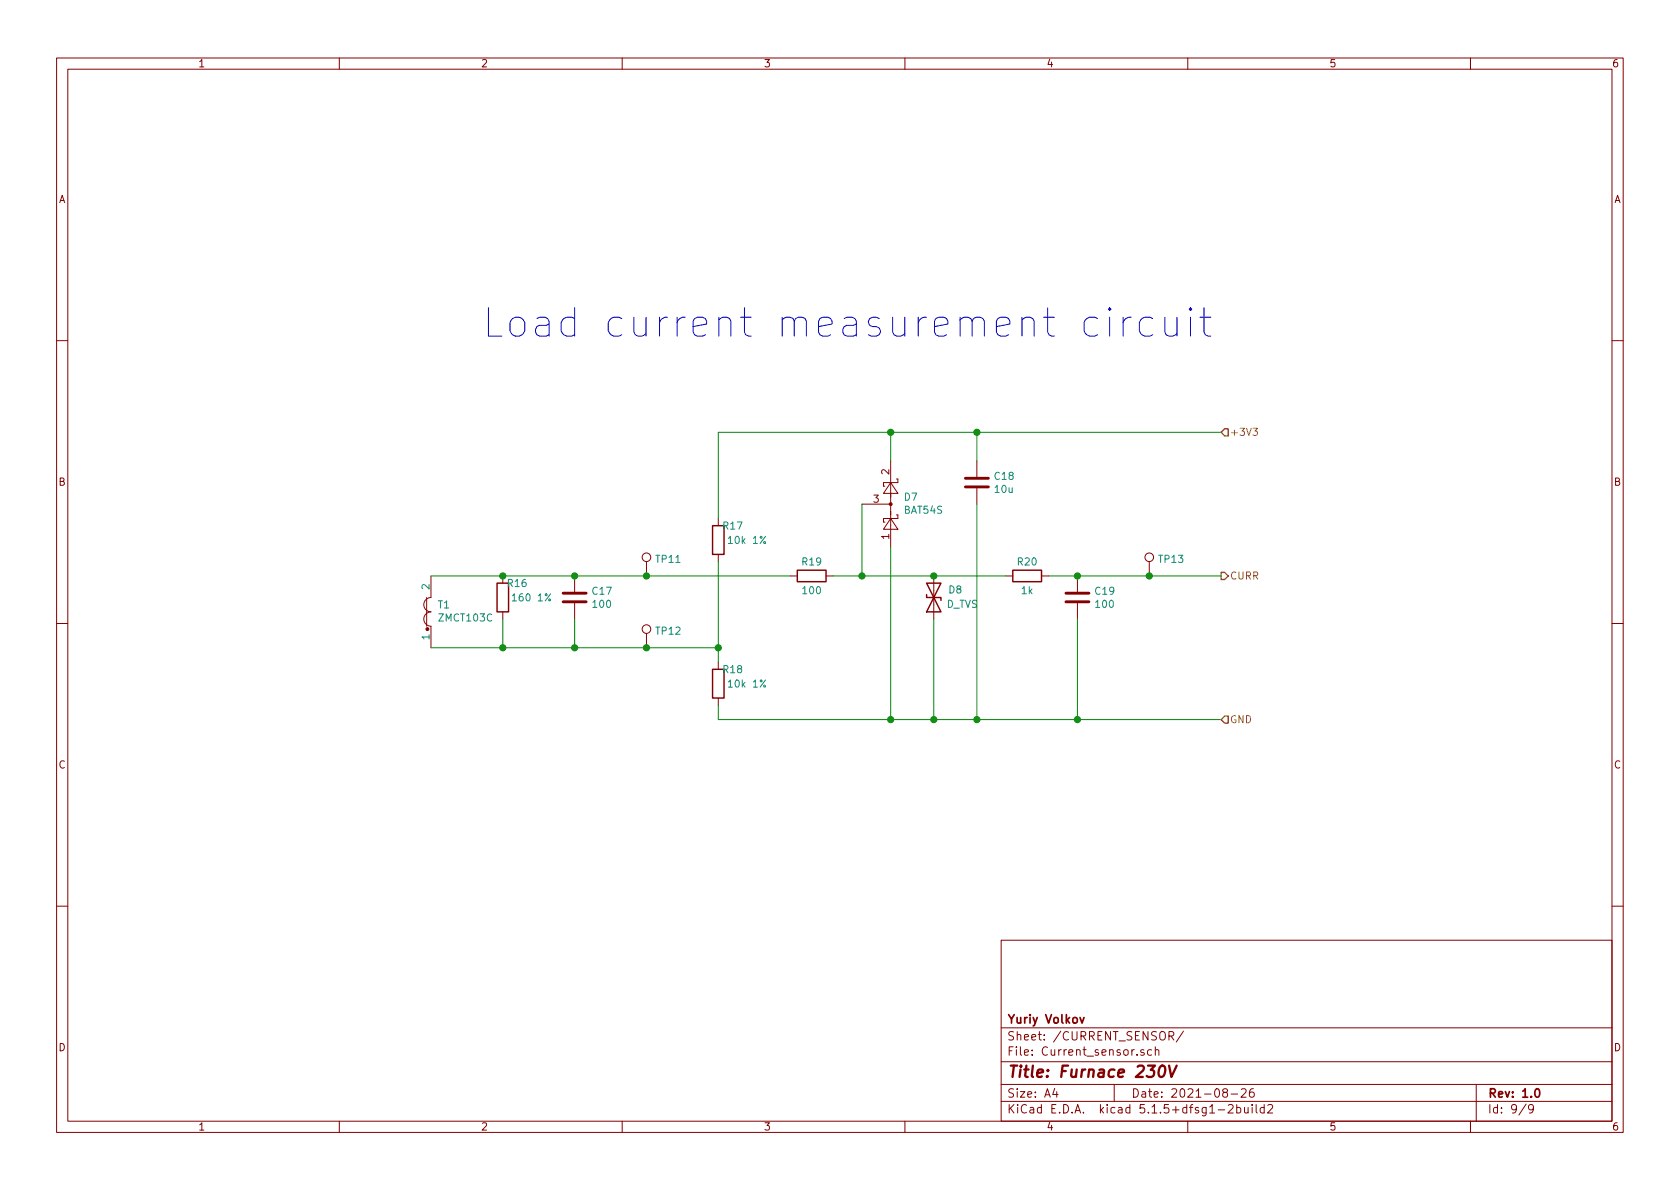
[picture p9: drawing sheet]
<svg xmlns="http://www.w3.org/2000/svg" width="297mm" height="210mm" viewBox="0 0 297 210" stroke-linecap="round" stroke-linejoin="round" font-family="sans-serif">
<g fill="none" stroke="#840000" stroke-width=".18">
<path d="M10 10.3h277v189.9h-277zM12 12.2h273v186.1h-273zM60 10.3v1.9M110 10.3v1.9M160 10.3v1.9M210 10.3v1.9M260 10.3v1.9M10 60.2h2M285 60.2h2M114.3 99.3v2.5M127 91.7v1.3M127 98v1.3"/>
<path d="M152.4 89.1h5.1M157.5 91.7l1.2 1.9h-2.5zM157.5 85.3l1.2 1.9h-2.5zM157.5 81.5v15.3M158.5 91.1h.2v.6h-2.5v.6h.3M158.5 84.7h.2v.6h-2.5v.7h.3M172.7 81.5v2.8M172.7 86.4v2.7M203.2 99.3v2.5M10 110.3h2M75.4 105.7v5M76.2 101.8v3.9a1.27 1.27 0 0 0-1.3 1.2 1.27 1.27 0 0 0 1.3 1.3 1.27 1.27 0 0 0-1.3 1.3 1.27 1.27 0 0 0 1.3 1.2v3.8"/>
<path d="M88.9 101.8v1.3M88.9 108.2v1.3M101.6 101.8v2.8M101.6 106.7v2.8M114.3 112v2.5M127 117.1v1.3M139.7 101.8h1.3M146 101.8h1.3M165.1 101.8v7.7M177.8 101.8h1.3M184.1 101.8h1.3M190.5 101.8v2.8"/>
<path d="M190.5 106.7v2.8M285 110.3h2M127 123.4v1.3M10 160.2h2M177 166.3h108v32h-108zM285 160.2h2M60 198.3v1.9M110 198.3v1.9M160 198.3v1.9M177 194.8h108M177 191.8h108M177 187.8h108"/>
<path d="M177 181.8h108M186.5 192.5l-.4 1h1M186.8 193v1M197 191.8v3M202.3 185.7a.37 .37 0 0 0-.6 .1l.1 .2 .5 .2v.1l-.2 .3-.4-.1M203.6 185.7l-.4-.1-.3 .3 .1 .6 .2 .1 .4-.1M204.3 185.7a.37 .37 0 0 1 .6 .1v.8M204.3 185.1v1.5M206.7 183.2l.7-.1 .1-.2v-.3l-.2-.2h-.6v1.5M207 183.2l.5 .7M209.2 182.3l-1.2 2M210 198.3v1.9"/>
<path d="M215.4 196.3h1.1M216.5 193.2l-.3-.3 .1-.2a.48 .48 0 0 1 .6-.1l.1 .2-.1 .3-.6 .1a.48 .48 0 0 0 0 .7l.2 .1 .5-.1v-.4l-.2-.3M217.2 195.5l.2-.2h.4l.2 .5-.9 1h.9M217.7 193.5h1.1M218.7 195.9l.4-.1 .3 .3-.1 .6h-.6M218.7 195.3v1.5M219.5 192.7l.2-.2h.3l.3 .2v.3v.2l-.9 .8h.9M220 195.8l.1 .9 .3 .1 .3-.1M220.7 195.8v1M221.4 195.3v.2M221.4 195.8v1M221.6 192.5a.59 .59 0 0 0-.7 .7l.1 .7 .2 .1 .5-.1 .1-.5-.2-.2-.4-.1-.3 .3"/>
<path d="M222.1 195.3v1.3l.2 .2M223.5 195.9l-.4-.1-.3 .3 .1 .6 .2 .1 .4-.1M223.5 195.3v1.5M224.2 195.5l.2-.2h.3l.3 .5-.9 1h.9M260 198.3v1.9M261 191.8v6.5M269.8 195.2l-1.2 2M271.1 196l-.3 .3-.4-.1-.1-.2v-.4l.1-.2 .4-.1 .2 .2a1.19 1.19 0 0 1-.2 1.2l-.4 .1"/>
<circle cx="114.3" cy="98.5" r=".76"/>
<circle cx="203.2" cy="98.5" r=".76"/>
<circle cx="114.3" cy="111.2" r=".76"/>
</g>
<path d="M191 179.9l.3 1 .4-1M271.5 192.7l.2-.2a.81 .81 0 0 1 .6 .6 .81 .81 0 0 1-.3 .8l-.1 .1a.79 .79 0 0 1-.4-1.3z" fill="none" stroke="#840000" stroke-width=".3"/>
<path d="M205.2 188.6a.45 .45 0 0 1 .4-.2 .45 .45 0 0 1 .4 .4 1.15 1.15 0 0 1-.8 1.6l-.2-.1a1.5 1.5 0 0 1 .2-1.7zM206.7 188.4l.4 2 1-2" fill="none" stroke="#840000" stroke-width=".41"/>
<path d="M126 93h2v5h-2zM87.9 103.1h2v5.1h-2zM126 118.4h2v5h-2zM141 100.8h5v2.1h-5zM163.8 105.2v.5h2.6v.5M163.8 103.1h2.6l-2.6 5.1h2.6zM179.1 100.8h5v2.1h-5z" fill="none" stroke="#840000" stroke-width=".25"/>
<path d="M170.7 86.1h4.1M170.7 84.6h4.1M99.6 106.4h4M99.6 104.9h4M188.5 106.4h4M188.5 104.9h4" fill="none" stroke="#840000" stroke-width=".51"/>
<g fill="#840000" stroke="#840000" stroke-width=".18">
<circle cx="157.5" cy="89.1" r=".25"/>
<circle cx="75.6" cy="111.2" r=".25"/>
</g>
<g fill="none" stroke="#008400" stroke-width=".18">
<path d="M157.5 76.4v5.1M172.7 76.4v5.1M215.9 76.4h-88.9v15.3M127 99.3v17.8M152.4 89.1v12.7M157.5 96.8v30.4M172.7 89.1v38.1M76.2 101.8h63.5M76.2 114.5h50.8M88.9 109.5v5M101.6 109.5v5M147.3 101.8h30.5"/>
<path d="M165.1 109.5v17.7M185.4 101.8h30.5M190.5 109.5v17.7M127 124.7v2.5h88.9"/>
</g>
<path d="M215.9 76.4l.6-.6h.7v1.3h-.7zM215.9 101.2h.6l.7 .6-.7 .7h-.6zM216.5 126.6h.7v1.3h-.7l-.6-.7z" fill="none" stroke="#848400" stroke-width=".25"/>
<path d="M221.5 75.7h.8l-.4 .5 .4 .1v.6l-.2 .1-.6-.1" fill="none" stroke="#848400" stroke-width=".18"/>
<path d="M86.4 54.4v5h2.3M90.6 56.3a1.39 1.39 0 0 1 2.2 .7v1.5a1.36 1.36 0 0 1-1.3 1 1.36 1.36 0 0 1-1.3-1v-1.5zM94.9 56.3l.5-.2h1l.4 .2 .3 .5v2.6M97.1 57.3l-.5 .2h-1.2a.98 .98 0 0 0-.7 1 .98 .98 0 0 0 .7 .9h1.2l.5-.2M101.6 56.3a1.61 1.61 0 0 0-2.2 .3l-.2 .4v1.5l.2 .4a1.61 1.61 0 0 0 2.2 .3M206 56.1v2.6l.2 .5a1.36 1.36 0 0 0 1.9-.3M208.1 56.1v3.3M210.5 54.4l-.2 .3 .2 .2 .2-.2-.2-.3v.5M210.5 56.1v3.3M212.2 56.1h1.9M212.9 54.4v4.3l.2 .5 .5 .2h.5" fill="none" stroke="#0000c2" stroke-width=".18"/>
<g fill="#008400" stroke="#008400" stroke-width=".25">
<circle cx="88.9" cy="114.5" r=".51"/>
<circle cx="127" cy="114.5" r=".51"/>
<circle cx="114.3" cy="114.5" r=".51"/>
<circle cx="165.1" cy="101.8" r=".51"/>
<circle cx="88.9" cy="101.8" r=".51"/>
<circle cx="190.5" cy="127.2" r=".51"/>
<circle cx="101.6" cy="114.5" r=".51"/>
<circle cx="152.4" cy="101.8" r=".51"/>
<circle cx="172.7" cy="127.2" r=".51"/>
<circle cx="165.1" cy="127.2" r=".51"/>
<circle cx="172.7" cy="76.4" r=".51"/>
<circle cx="157.5" cy="127.2" r=".51"/>
<circle cx="101.6" cy="101.8" r=".51"/>
<circle cx="157.5" cy="76.4" r=".51"/>
<circle cx="190.5" cy="101.8" r=".51"/>
<circle cx="203.2" cy="101.8" r=".51"/>
<circle cx="114.3" cy="101.8" r=".51"/>
</g>
<text font-size="7" fill="#0000c2" x="101.9" y="59.7">Load current measurement circuit</text>
<text font-size="2.8" fill="#840000" x="178" y="190.5">Title: Furnace 230V</text>
<g font-size="2.1" fill="#840000">
<text x="178" y="184">Sheet: /CURRENT_SENSOR/</text>
<text x="178" y="181">Yuriy Volkov</text>
<text x="178" y="186.7">File: Current_sensor.sch</text>
<text x="178" y="196.9">KiCad E.D.A. kicad 5.1.5+dfsg1-2build2</text>
<text x="178" y="194.1">Size: A4</text>
<text x="200" y="194.1">Date: 2021-08-26</text>
<text x="263" y="194.1">Rev: 1.0</text>
<text x="263" y="196.9">Id: 9/9</text>
</g>
<g font-size="1.8" fill="#840000">
<text x="35" y="11.9">1</text>
<text x="85" y="11.9">2</text>
<text x="135" y="11.9">3</text>
<text x="185" y="11.9">4</text>
<text x="235" y="11.9">5</text>
<text x="285" y="11.9">6</text>
<text x="10.4" y="35.9">A</text>
<text x="285.4" y="35.9">A</text>
<text x="157.2" y="83.9" transform="rotate(-90 157.2 83.9)">2</text>
<text x="10.4" y="85.9">B</text>
<text x="154.5" y="88.9">3</text>
<text x="285.4" y="85.9">B</text>
<text x="157.2" y="95.3" transform="rotate(-90 157.2 95.3)">1</text>
<text x="10.4" y="135.9">C</text>
<text x="285.4" y="135.9">C</text>
<text x="10.4" y="185.9">D</text>
<text x="285.4" y="185.9">D</text>
<text x="35" y="199.9">1</text>
<text x="85" y="199.9">2</text>
<text x="135" y="199.9">3</text>
<text x="185" y="199.9">4</text>
<text x="235" y="199.9">5</text>
<text x="285" y="199.9">6</text>
</g>
<g font-size="1.8" fill="#848400">
<text x="217.4" y="77.1">+3V3</text>
<text x="217.4" y="102.5">CURR</text>
<text x="217.4" y="127.9">GND</text>
</g>
<g font-size="1.8" fill="#008484">
<text x="159.9" y="88.5">D7</text>
<text x="175.9" y="84.9">C18</text>
<text x="176" y="87.2">10u</text>
<text x="127.9" y="93.6">R17</text>
<text x="159.9" y="90.9">BAT54S</text>
<text x="116.1" y="99.5">TP11</text>
<text x="129.1" y="96.2">10k 1%</text>
<text x="141.9" y="100">R19</text>
<text x="180" y="100">R20</text>
<text x="205" y="99.5">TP13</text>
<text x="75.9" y="104.2" transform="rotate(-90 75.9 104.2)">2</text>
<text x="77.5" y="107.6">T1</text>
<text x="89.8" y="103.8">R16</text>
<text x="91" y="106.3">160 1%</text>
<text x="104.8" y="105.2">C17</text>
<text x="104.9" y="107.5">100</text>
<text x="142" y="105.1">100</text>
<text x="167.3" y="107.5">D_TVS</text>
<text x="167.8" y="104.9">D8</text>
<text x="180.6" y="105.1">1k</text>
<text x="193.7" y="105.2">C19</text>
<text x="193.8" y="107.5">100</text>
<text x="75.9" y="113.1" transform="rotate(-90 75.9 113.1)">1</text>
<text x="77.7" y="109.9">ZMCT103C</text>
<text x="116.1" y="112.2">TP12</text>
<text x="127.9" y="119">R18</text>
<text x="129.1" y="121.6">10k 1%</text>
</g>
</svg>
